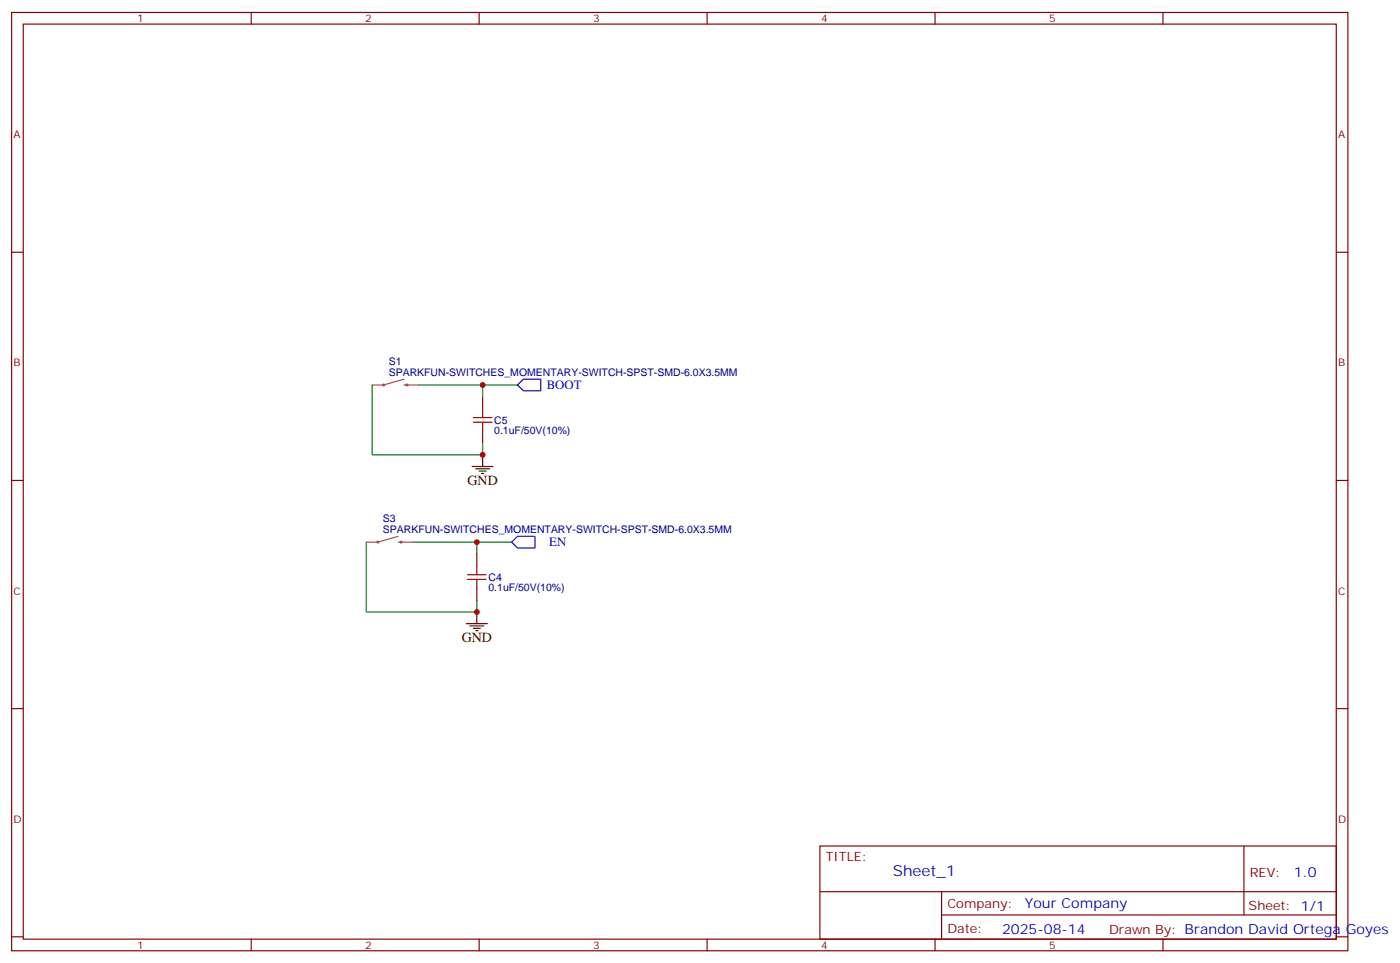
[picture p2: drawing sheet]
<svg xmlns="http://www.w3.org/2000/svg" width="425mm" height="292mm" viewBox="0 0 425 292" stroke-linecap="round" stroke-linejoin="round" font-family="sans-serif">
<g fill="none" stroke="#870000" stroke-width=".35">
<path d="M3.5 3.8h405.4v284.3h-405.4zM7.1 7.3h398.2v277.3h-398.2zM76.2 3.8v3.5M145.3 3.8v3.5M214.5 3.8v3.5M283.6 3.8v3.5M352.8 3.8v3.5M3.5 76.4h3.6M405.3 76.4h3.6M146.4 120.2v3.5M146.4 130.8v3.5M3.5 145.6h3.6"/>
<path d="M405.3 145.6h3.6M144.6 167.8v3.5M144.6 178.4v3.5M3.5 214.7h3.6M405.3 214.7h3.6M248.7 256.4h156.6v28.2h-156.6zM377.3 256.4v20.9M248.7 270.2h156.5M285.6 277.3h119.6M285.6 270.2v14.1M3.5 283.9h3.6M76.2 284.6v3.5"/>
<path d="M145.3 284.6v3.5M214.5 284.6v3.5M283.6 284.6v3.5M352.8 284.6v3.5M405.3 283.9h3.6"/>
</g>
<path d="M158.7 114.9h5.3v3.5h-5.3l-1.7-1.7zM157 162.5h5.3v3.6h-5.3l-1.8-1.8z" fill="none" stroke="#00f" stroke-width=".35"/>
<path d="M112.9 116.7v21.1h33.5v-3.5M127 116.7h30M146.4 116.7v3.5M111.1 164.3v21.2h33.5v-3.6M125.2 164.3h30M144.6 164.3v3.5" fill="none" stroke="#008700" stroke-width=".35"/>
<path d="M143.6 126.5h5.6M143.6 128h5.6M146.4 123.7v2.8M146.4 128v2.8M141.8 174.2h5.7M141.8 175.6h5.7M144.6 171.3v2.9M144.6 175.6v2.8" fill="none" stroke="#a10000" stroke-width=".35"/>
<path d="M146.4 137.8v3.6M143.2 141.4h6.4M144.3 142.1h4.2M145.3 142.8h2.2M146 143.5h.8M141.5 189h6.3M142.5 189.7h4.3M143.6 190.4h2.1M144.3 191.1h.7M144.6 185.5v3.5" fill="none" stroke="#000" stroke-width=".35"/>
<g fill="none" stroke="#a64a4a" stroke-width=".56">
<path d="M121.8 164.3l-.1-.2-.2 .2 .1 .2 .2-.2"/>
<circle cx="116.4" cy="116.7" r=".18"/>
<circle cx="123.4" cy="116.7" r=".18"/>
<circle cx="114.6" cy="164.3" r=".18"/>
</g>
<path d="M122.5 114.9l-6.1 1.8h-3.5M122.5 116.7h.9M123.5 116.7h3.5M120.8 162.5l-6.2 1.8h-3.5M120.8 164.3h.9M121.8 164.3h3.4" fill="none" stroke="#a64a4a" stroke-width=".35"/>
<g fill="#c00">
<circle cx="146.4" cy="116.7" r=".88"/>
<circle cx="146.4" cy="137.8" r=".88"/>
<circle cx="144.6" cy="185.5" r=".88"/>
<circle cx="144.6" cy="164.3" r=".88"/>
</g>
<text font-size="4.6" fill="#00f" x="270.8" y="265.4">Sheet_1</text>
<g font-size="4.2">
<text x="141.8" y="147">GND</text>
<text x="140.1" y="194.6">GND</text>
</g>
<g font-size="4.2" fill="#00f">
<text x="392.5" y="265.6">1.0</text>
<text x="310.9" y="275.2">Your Company</text>
<text x="304" y="283">2025-08-14</text>
</g>
<g font-size="3.9" fill="#00f">
<text x="165.8" y="117.9">BOOT</text>
<text x="166.6" y="165.6">EN</text>
</g>
<g font-size="3.9" fill="#800">
<text x="250.5" y="260.9">TITLE:</text>
<text x="379.1" y="265.6">REV:</text>
<text x="287.4" y="275.1">Company:</text>
<text x="378.7" y="275.8">Sheet: 1/1</text>
<text x="287.4" y="282.8">Date:</text>
<text x="336.4" y="282.9">Drawn By: Brandon David Ortega Goyes</text>
</g>
<g font-size="3.2" fill="#800">
<text x="41.6" y="6.8">1</text>
<text x="110.8" y="6.8">2</text>
<text x="179.9" y="6.8">3</text>
<text x="249.1" y="6.8">4</text>
<text x="318.2" y="6.8">5</text>
<text x="4.1" y="41.9">A</text>
<text x="405.9" y="41.9">A</text>
<text x="4.1" y="111">B</text>
<text x="405.9" y="111">B</text>
<text x="4.1" y="180.2">C</text>
<text x="405.9" y="180.2">C</text>
<text x="4.1" y="249.3">D</text>
<text x="405.9" y="249.3">D</text>
<text x="41.6" y="287.6">1</text>
<text x="110.8" y="287.6">2</text>
<text x="179.9" y="287.6">3</text>
<text x="249.1" y="287.6">4</text>
<text x="318.2" y="287.6">5</text>
</g>
<g font-size="3.2" fill="#000080">
<text x="117.9" y="113.8">SPARKFUN-SWITCHES_MOMENTARY-SWITCH-SPST-SMD-6.0X3.5MM</text>
<text x="117.9" y="110.6">S1</text>
<text x="149.9" y="131.5">0.1uF/50V(10%)</text>
<text x="149.9" y="128.4">C5</text>
<text x="116.2" y="161.5">SPARKFUN-SWITCHES_MOMENTARY-SWITCH-SPST-SMD-6.0X3.5MM</text>
<text x="116.2" y="158.3">S3</text>
<text x="148.2" y="179.2">0.1uF/50V(10%)</text>
<text x="148.2" y="176">C4</text>
</g>
</svg>
